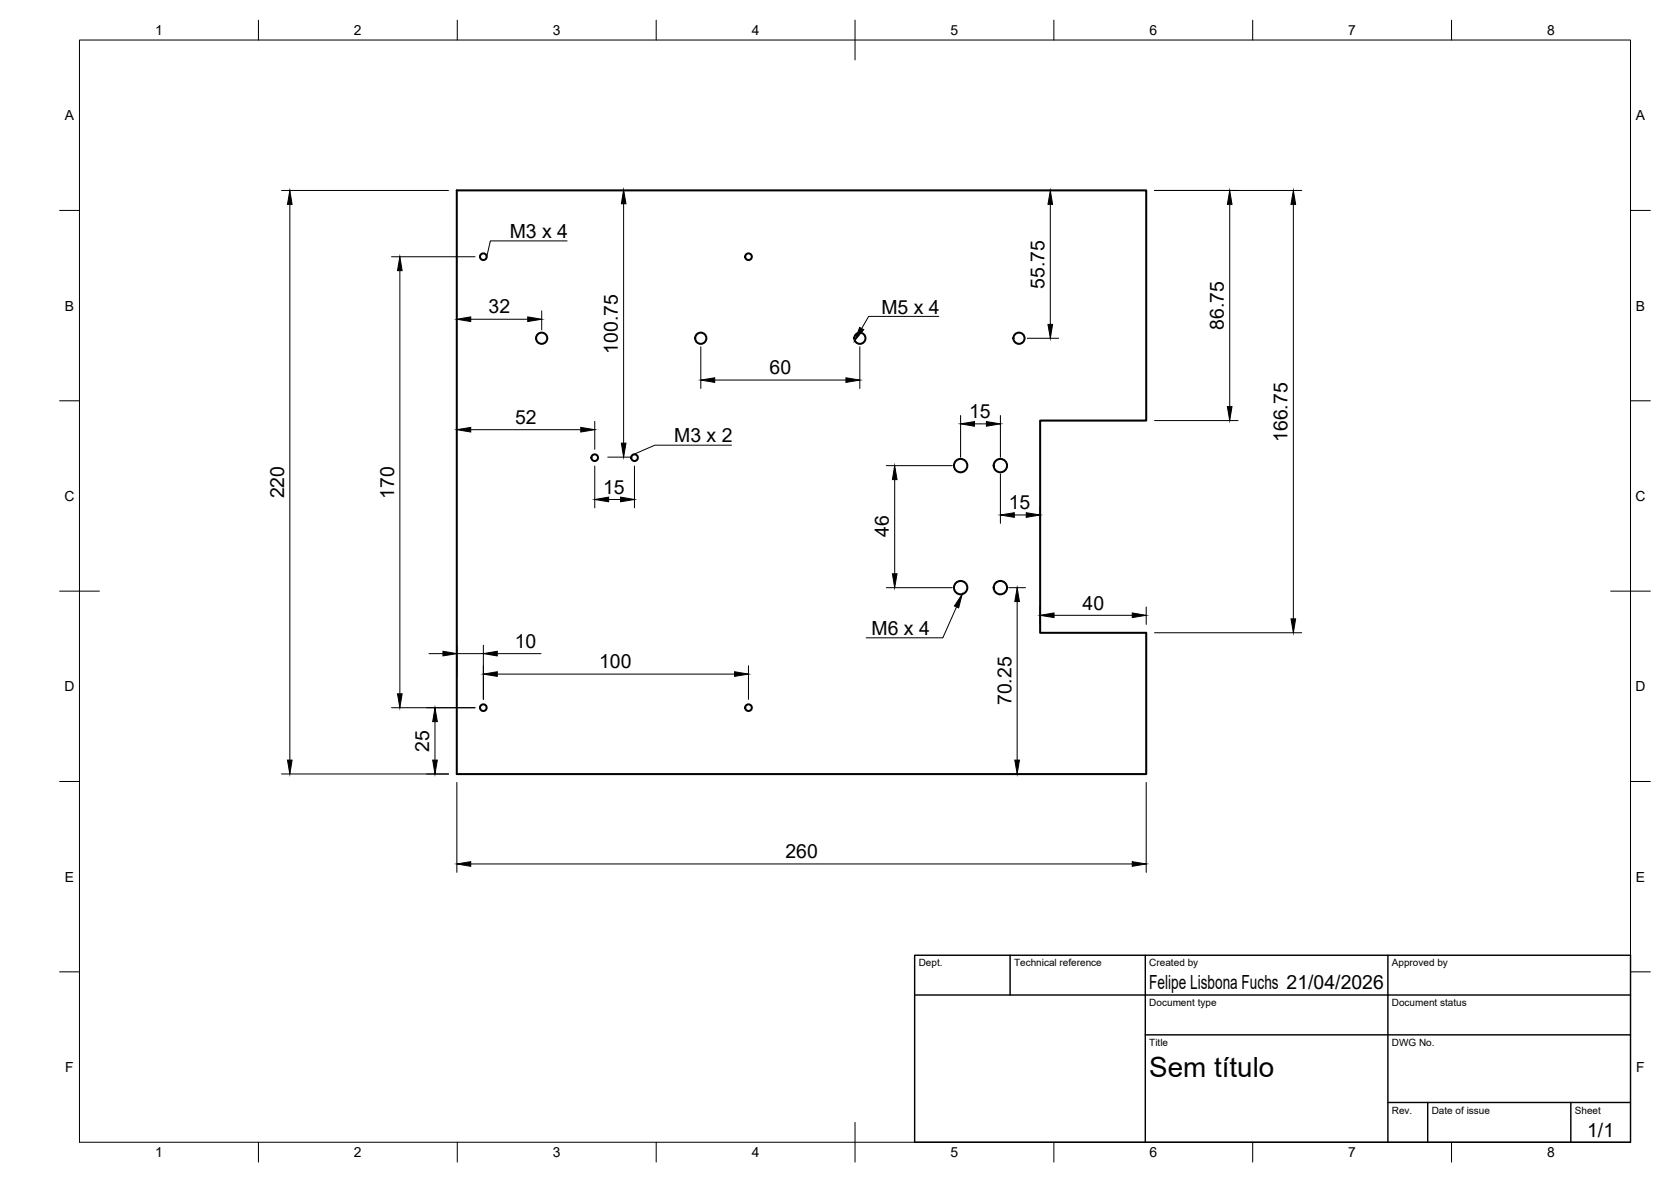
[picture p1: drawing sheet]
<svg xmlns="http://www.w3.org/2000/svg" width="420mm" height="297mm" viewBox="0 0 420 297" stroke-linecap="round" stroke-linejoin="round" font-family="sans-serif">
<!-- layer: Visible -->
<g fill="none" stroke="#000" stroke-width=".51">
<path d="M114.9 47.8h173.3v57.9h-26.7v53.3h26.7v35.5h-173.3z"/>
<circle cx="121.5" cy="64.5" r=".84"/>
<circle cx="188.2" cy="64.5" r=".84"/>
<circle cx="136.2" cy="85" r="1.41"/>
<circle cx="176.2" cy="85" r="1.41"/>
<circle cx="216.2" cy="85" r="1.41"/>
<circle cx="256.2" cy="85" r="1.41"/>
<circle cx="149.5" cy="115" r=".84"/>
<circle cx="159.5" cy="115" r=".84"/>
<circle cx="241.5" cy="117" r="1.68"/>
<circle cx="251.5" cy="117" r="1.68"/>
<circle cx="241.5" cy="147.7" r="1.68"/>
<circle cx="251.5" cy="147.7" r="1.68"/>
<circle cx="121.5" cy="177.8" r=".84"/>
<circle cx="188.2" cy="177.8" r=".84"/>
</g>
<!-- layer: BORDER -->
<g fill="none" stroke="#000" stroke-width=".25">
<path d="M20 10.1h390v276.9h-390zM65 5.1v5M115 5.1v5M165 5.1v5M215 5.1v10M265 5.1v5M315 5.1v5M365 5.1v5M15 52.9h5M410 52.9h5M15 100.7h5M410 100.7h5"/>
<path d="M15 148.6h10M405 148.6h10M15 196.4h5M410 196.4h5M15 244.2h5M410 244.2h5M65 287v5M115 287v5M165 287v5M215 282.1v9.9M265 287v5M315 287v5"/>
<path d="M365 287v5"/>
</g>
<!-- layer: TITLEBLOCK -->
<path d="M230 240.1h180v46.9h-180zM230 250h180M254 240.1v9.9M288 240.1v46.9M349 240.1v46.9M288 260.1h122M349 277.1h61M359 277.1v9.9M395 277.1v9.9" fill="none" stroke="#000" stroke-width=".36"/>
<!-- layer: FD_Dimensions -->
<g fill="none" stroke="#000" stroke-width=".25">
<path d="M70.8 47.9h42M72.9 51.4v139.6M156.8 51.2v60.2M248.5 47.9h17.7M264.1 51.4v30.1M290.3 47.9h37M309.2 51.4v50.8M325.2 51.4v104.1M98.4 64.5h21M100.5 68v106.4M136.2 78.1v4.8M118.4 80.2h14.3"/>
<path d="M176.2 87.1v10.5M179.7 95.5h33M216.2 87.1v10.5M258.3 85h7.9M118.4 108h27.6M149.5 105.9v7M149.5 117.1v10.5M152.8 114.9h6.1M159.5 117.1v10.5M222.9 117h16.5M241.5 104.4v10.5M245 106.5h3"/>
<path d="M251.5 104.4v10.5M251.5 119.1v12.4M290.3 105.7h21M153 125.5h3M225 120.5v23.7M255 129.4h3M261.5 127.3v3.1M222.9 147.7h16.5M253.6 147.7h4.3M255.8 151.2v39.8M261.5 152.5v4.4M265 154.6h19.7"/>
<path d="M288.2 152.5v4.4M290.3 159h37M98.4 177.8h21M107.9 164.3h3.5M114.9 162.1v8M114.9 164.3h6.6M121.5 162.1v13.7M125 164.3h11M125 169.4h59.7M188.2 167.3v8.5M70.8 194.5h42M109.4 181.3v9.7"/>
<path d="M114.9 196.6v22.6M288.2 196.6v22.6M118.4 217.1h166.3"/>
</g>
<g fill="#000" stroke="#000" stroke-width=".25">
<path d="M72.9 47.9l.5 3.5h-1.1zM156.8 47.7l.6 3.5h-1.2zM264.1 47.9l.6 3.5h-1.2zM309.2 47.9l.6 3.5h-1.2zM325.2 47.9l.6 3.5h-1.2zM100.5 64.5l.6 3.5h-1.2zM114.9 80.2l3.5-.6v1.2zM132.7 79.6l3.5 .6-3.5 .6zM176.2 95.5l3.5-.6v1.2zM212.7 94.9l3.5 .6-3.5 .6zM263.5 81.5h1.2l-.6 3.5zM114.9 108l3.5-.6v1.2z"/>
<path d="M146 107.4l3.5 .6-3.5 .6zM156.2 111.4h1.2l-.6 3.5zM241.5 106.5l3.5-.6v1.2zM248 105.9l3.5 .6-3.5 .6zM308.6 102.2h1.2l-.6 3.5zM149.5 125.5l3.5-.6v1.2zM156 124.9l3.5 .6-3.5 .6zM225 117l.6 3.5h-1.2zM251.5 129.4l3.5-.6v1.2zM258 128.8l3.5 .6-3.5 .6zM224.4 144.2h1.2l-.6 3.5zM255.8 147.7l.5 3.5h-1.1z"/>
<path d="M261.5 154.6l3.5-.6v1.2zM284.7 154l3.5 .6-3.5 .6zM324.6 155.5h1.2l-.6 3.5zM99.9 174.4h1.2l-.6 3.4zM111.4 163.7l3.5 .6-3.5 .5zM121.5 164.3l3.5-.6v1.1zM121.5 169.4l3.5-.6v1.2zM184.7 168.8l3.5 .6-3.5 .6zM72.3 191h1.1l-.5 3.5zM109.4 177.8l.6 3.5h-1.2zM108.8 191h1.2l-.6 3.5zM255.2 191h1.1l-.5 3.5z"/>
<path d="M114.9 217.1l3.5-.6v1.2zM284.7 216.5l3.5 .6-3.5 .6z"/>
</g>
<!-- layer: Hole Notes -->
<path d="M216.2 82.3l1 .6-2.3 2.7zM241.9 149.3l-.9 3.4-1-.4z" fill="#000" stroke="#000" stroke-width=".25"/>
<path d="M142.6 60.5h-19.3l-.9 4M236.1 79.5h-17.7l-1.7 3.1M183.9 111.9h-19.2l-5.5 2.4M240.5 152.5l-3.4 7.8h-19.3" fill="none" stroke="#000" stroke-width=".25"/>
<text font-size="7" x="289" y="270.6">Sem título</text>
<g font-size="4.9">
<text x="128.2" y="59.8">M3 x 4</text>
<text x="262.6" y="72.6" transform="rotate(-90 262.6 72.6)">55.75</text>
<text x="122.9" y="78.7">32</text>
<text x="221.6" y="78.8">M5 x 4</text>
<text x="307.7" y="82.9" transform="rotate(-90 307.7 82.9)">86.75</text>
<text x="155.3" y="88.9" transform="rotate(-90 155.3 88.9)">100.75</text>
<text x="193.5" y="94.1">60</text>
<text x="129.5" y="106.5">52</text>
<text x="243.6" y="105.1">15</text>
<text x="169.5" y="111.2">M3 x 2</text>
<text x="323.7" y="111.1" transform="rotate(-90 323.7 111.1)">166.75</text>
<text x="71.4" y="125.2" transform="rotate(-90 71.4 125.2)">220</text>
<text x="99.1" y="125.4" transform="rotate(-90 99.1 125.4)">170</text>
<text x="151.7" y="124.1">15</text>
<text x="253.6" y="128">15</text>
<text x="223.5" y="135" transform="rotate(-90 223.5 135)">46</text>
<text x="272.2" y="153.2">40</text>
<text x="219.1" y="159.6">M6 x 4</text>
<text x="129.4" y="162.8">10</text>
<text x="150.6" y="167.9">100</text>
<text x="254.3" y="177.2" transform="rotate(-90 254.3 177.2)">70.25</text>
<text x="107.9" y="188.9" transform="rotate(-90 107.9 188.9)">25</text>
<text x="197.5" y="215.7">260</text>
<text x="289" y="248.5">Felipe Lisbona Fuchs 21/04/2026</text>
<text x="399.1" y="285.7">1/1</text>
</g>
<g font-size="3.5">
<text x="39" y="8.8">1</text>
<text x="89" y="8.8">2</text>
<text x="139" y="8.8">3</text>
<text x="189" y="8.8">4</text>
<text x="239" y="8.8">5</text>
<text x="289" y="8.8">6</text>
<text x="339" y="8.8">7</text>
<text x="389" y="8.8">8</text>
<text x="16.3" y="30.2">A</text>
<text x="411.3" y="30.2">A</text>
<text x="16.3" y="78">B</text>
<text x="411.3" y="78">B</text>
<text x="16.2" y="125.9">C</text>
<text x="411.2" y="125.9">C</text>
<text x="16.2" y="173.7">D</text>
<text x="411.2" y="173.7">D</text>
<text x="16.3" y="221.6">E</text>
<text x="411.3" y="221.6">E</text>
<text x="16.4" y="269.4">F</text>
<text x="411.4" y="269.4">F</text>
<text x="39" y="290.8">1</text>
<text x="89" y="290.8">2</text>
<text x="139" y="290.8">3</text>
<text x="189" y="290.8">4</text>
<text x="239" y="290.8">5</text>
<text x="289" y="290.8">6</text>
<text x="339" y="290.8">7</text>
<text x="389" y="290.8">8</text>
</g>
<g font-size="2.5">
<text x="231" y="242.9">Dept.</text>
<text x="255" y="242.9">Technical reference</text>
<text x="289" y="242.9">Created by</text>
<text x="350" y="242.9">Approved by</text>
<text x="289" y="252.8">Document type</text>
<text x="350" y="252.8">Document status</text>
<text x="289" y="262.9">Title</text>
<text x="350" y="262.9">DWG No.</text>
<text x="350" y="279.9">Rev.</text>
<text x="360" y="279.9">Date of issue</text>
<text x="396" y="279.9">Sheet</text>
</g>
</svg>
